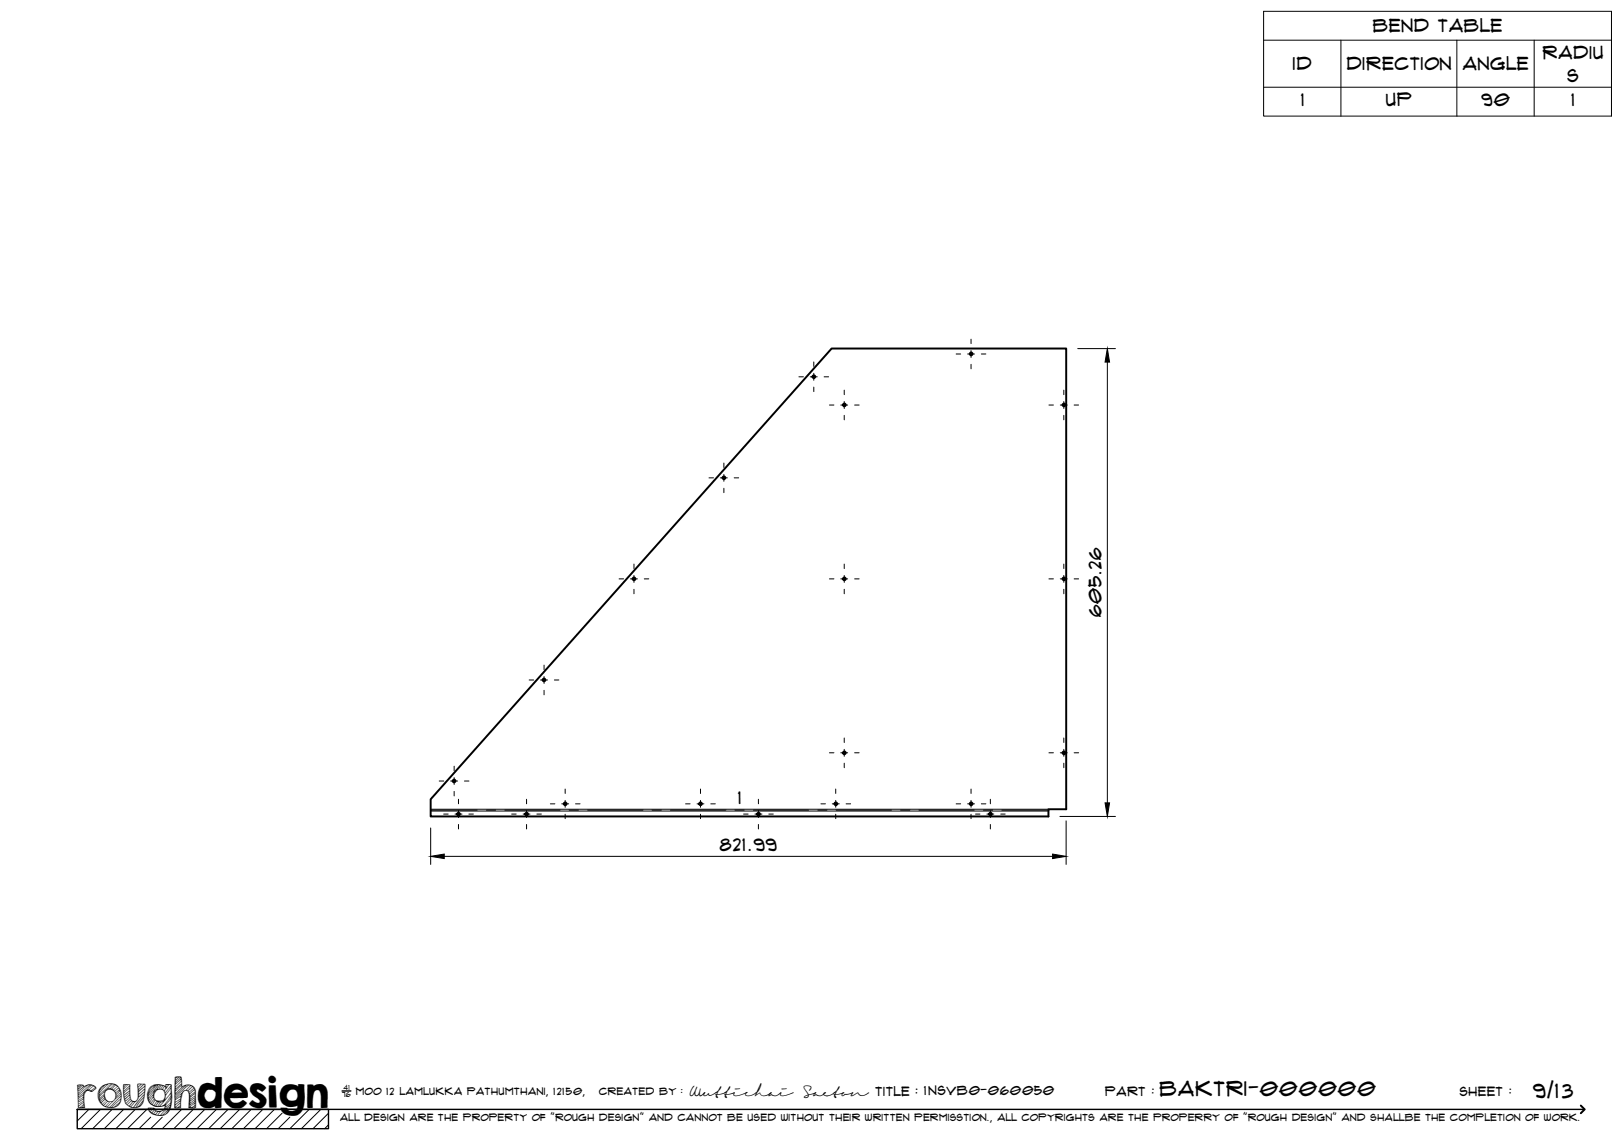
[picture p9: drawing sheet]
<svg xmlns="http://www.w3.org/2000/svg" width="420mm" height="297mm" viewBox="0 0 420 297" stroke-linecap="round" stroke-linejoin="round" font-family="sans-serif">
<!-- layer: Visible -->
<g fill="none" stroke="#000" stroke-width=".51">
<path d="M215.2 90.2h60.6v119.2h-4.5v1.9h-159.9v-4.5z"/>
<circle cx="210.6" cy="97.5" r=".35"/>
<circle cx="251.3" cy="91.6" r=".35"/>
<circle cx="218.5" cy="104.8" r=".35"/>
<circle cx="275.3" cy="104.8" r=".35"/>
<circle cx="187.3" cy="123.6" r=".35"/>
<circle cx="164" cy="149.8" r=".35"/>
<circle cx="218.5" cy="149.8" r=".35"/>
<circle cx="275.3" cy="149.8" r=".35"/>
<circle cx="140.7" cy="175.9" r=".35"/>
<circle cx="218.5" cy="194.8" r=".35"/>
<circle cx="275.3" cy="194.8" r=".35"/>
<circle cx="117.5" cy="202.1" r=".35"/>
<circle cx="118.6" cy="210.6" r=".35"/>
<circle cx="136.2" cy="210.6" r=".35"/>
<circle cx="146.2" cy="208" r=".35"/>
<circle cx="181.2" cy="208" r=".35"/>
<circle cx="196.2" cy="210.6" r=".35"/>
<circle cx="216.2" cy="208" r=".35"/>
<circle cx="251.3" cy="208" r=".35"/>
<circle cx="256.3" cy="210.6" r=".35"/>
</g>
<!-- layer: Bend Center -->
<g fill="none" stroke="#000" stroke-width=".26">
<path d="M111.4 209.6h12.1M125.8 209.6h2.4M130.6 209.6h14.3M147.3 209.6h2.3M152 209.6h14.3M168.7 209.6h2.4M173.5 209.6h14.3M190.1 209.6h2.4M194.9 209.6h14.3M211.6 209.6h2.4M216.3 209.6h14.3M233 209.6h2.4"/>
<path d="M237.8 209.6h14.3M254.4 209.6h2.4M259.2 209.6h12.1"/>
</g>
<!-- layer: Visible Narrow -->
<path d="M111.4 209.9h159.9M111.4 209.4h159.9" fill="none" stroke="#000" stroke-width=".26"/>
<!-- layer: TitleBlock -->
<path d="M20 287h65v5h-65zM20 287h390M88.5 282.3h2.3" fill="none" stroke="#000" stroke-width=".36"/>
<path d="M409 286.1l1 .9-1 1" fill="none" stroke="#000" stroke-width=".51"/>
<g fill="none" stroke="#000" stroke-width=".26">
<path d="M23 287l-3 3.1M26 287l-5 5M29 287l-5 5M32 287l-5 5M35 287l-5 5M38 287l-5 5M39 289.1l-3 2.9M42 289.1l-3 2.9M47 287l-5 5M50 287l-5 5M53 287l-5 5M56 287l-5 5"/>
<path d="M59 287l-5 5M62 287l-5 5M65 287l-5 5M68 287l-5 5M71 287l-5 5M73 288l-4 4M75 289.1l-3 2.9M80 287l-5 5M83 287l-5 5M85 288l-4 4M85 291l-1 1"/>
</g>
<!-- layer: Smart Centers -->
<g fill="none" stroke="#000" stroke-width=".26">
<path d="M206.7 97.5h1.2M209.6 97.5h1.8M210.5 93.6v1.2M210.5 96.6v1.8M213.2 97.5h1.2M247.4 91.6h1.1M250.3 91.6h1.8M251.2 87.8v1.1M251.2 90.7v1.8M251.2 94.3v1.1M253.9 91.6h1.2M187.3 119.8v1.2"/>
<path d="M210.5 100.2v1.1M214.6 104.8h1.2M217.5 104.8h1.8M218.4 101v1.1M218.4 103.9v1.8M218.4 107.5v1.1M221.1 104.8h1.2M271.4 104.8h1.1M274.3 104.8h1.8M275.2 101v1.1M275.2 103.9v1.8M275.2 107.5v1.1"/>
<path d="M277.9 104.8h1.2M183.4 123.6h1.2M186.4 123.6h1.8M187.3 122.8v1.7M187.3 126.3v1.2M189.9 123.6h1.2M160.2 149.8h1.1M163.1 149.8h1.8M164 146v1.1M164 148.9v1.8M164 152.5v1.1M166.7 149.8h1.2"/>
<path d="M214.6 149.8h1.2M217.5 149.8h1.8M218.4 146v1.1M218.4 148.9v1.8M218.4 152.5v1.1M221.1 149.8h1.2M271.4 149.8h1.1M274.3 149.8h1.8M275.2 146v1.1M275.2 148.9v1.8M275.2 152.5v1.1M277.9 149.8h1.2"/>
<path d="M136.9 175.9h1.2M139.8 175.9h1.8M140.8 172.1v1.2M140.8 175.1v1.7M140.8 178.6v1.2M143.4 175.9h1.2M117.5 198.3v1.1M214.6 194.8h1.2M217.5 194.8h1.8M218.4 191v1.1M218.4 193.9v1.8M218.4 197.5v1.1"/>
<path d="M221.1 194.8h1.2M271.4 194.8h1.1M274.3 194.8h1.8M275.2 191v1.1M275.2 193.9v1.8M275.2 197.5v1.1M277.9 194.8h1.2M113.6 202.1h1.2M114.8 210.6h1.2M116.6 202.1h1.8M117.5 201.2v1.8M117.5 204.8v1.1"/>
<path d="M117.7 210.6h1.8M118.6 206.8v1.2M118.6 209.7v1.8M118.6 213.3v1.2M120.2 202.1h1.1M121.3 210.6h1.2M132.4 210.6h1.1M135.3 210.6h1.8M136.2 206.8v1.2M136.2 209.7v1.8M136.2 213.3v1.2M138.9 210.6h1.2"/>
<path d="M142.4 208h1.2M145.3 208h1.8M146.2 204.2v1.1M146.2 207.1v1.8M146.2 210.7v1.1M148.9 208h1.2M177.4 208h1.1M180.3 208h1.8M181.2 204.2v1.1M181.2 207.1v1.8M181.2 210.7v1.1M183.9 208h1.2"/>
<path d="M192.4 210.6h1.1M195.3 210.6h1.8M196.2 206.8v1.2M196.2 209.7v1.8M196.2 213.3v1.2M198.9 210.6h1.2M212.4 208h1.2M215.3 208h1.8M216.2 204.2v1.1M216.2 207.1v1.8M216.2 210.7v1.1M218.9 208h1.2"/>
<path d="M247.4 208h1.1M250.3 208h1.8M251.2 204.2v1.1M251.2 207.1v1.8M251.2 210.7v1.1M252.4 210.6h1.1M253.9 208h1.2M255.3 210.6h1.8M256.2 206.8v1.2M256.2 209.7v1.8M256.2 213.3v1.2M258.9 210.6h1.2"/>
</g>
<!-- layer: FD_Dimensions -->
<path d="M278.8 90.2h9.8M286.5 93.7v114M111.4 214.2v9.5M274.2 211.3h14.4M275.8 212.4v11.3M114.9 221.6h157.4" fill="none" stroke="#000" stroke-width=".26"/>
<path d="M286.5 90.2l.6 3.5h-1.2zM285.9 207.7h1.2l-.6 3.6zM111.4 221.6l3.5-.6v1.2zM272.3 221l3.5 .6-3.5 .6z" fill="#000" stroke="#000" stroke-width=".26"/>
<!-- layer: Bend Tables -->
<path d="M326.9 2.9h90v27.1h-90zM326.9 10.4h90M346.9 10.4v19.6M376.9 10.4v19.6M396.9 10.4v19.6M326.9 22.6h90" fill="none" stroke="#000" stroke-width=".26"/>
<text font-size="9.7" x="19.9" y="286.8">roughdesign</text>
<g font-size="5.3">
<text x="300.1" y="283.6">BAKTRI-000000</text>
<text x="396.7" y="284">9/13</text>
</g>
<g font-size="4.6">
<text x="355.2" y="8.4">Bend Table</text>
<text x="399.1" y="15.3">Radiu</text>
<text x="334.6" y="18.2">ID</text>
<text x="348.4" y="18.2">Direction</text>
<text x="378.5" y="18.2">Angle</text>
<text x="405.5" y="21.1">s</text>
<text x="336.6" y="27.5">1</text>
<text x="358.7" y="27.5">Up</text>
<text x="383.3" y="27.5">90</text>
<text x="406.6" y="27.5">1</text>
<text x="285" y="159.7" transform="rotate(-90 285 159.7)">605.26</text>
<text x="191" y="208">1</text>
<text x="186.3" y="220.1">821.99</text>
</g>
<g font-size="3.4">
<text x="178.3" y="283.5">Wuttichai</text>
<text x="208.1" y="283.5">Saeton title : 1NSVB0-060050</text>
</g>
<g font-size="3.3">
<text x="286" y="283.5">Part :</text>
<text x="377.7" y="283.5">sheet :</text>
</g>
<g font-size="2.7">
<text x="92.1" y="283.3">moo 12 Lamlukka pathumthani, 12150,</text>
<text x="155" y="283.3">created by :</text>
</g>
<text font-size="2.6" x="88" y="290.1">all design are the property of &quot;rough design&quot; and cannot be used without their written permisstion., all copyrights are the properry of &quot;rough design&quot; and shallbe the completion of work.</text>
<g font-size="1.9">
<text x="88.5" y="283.9">76</text>
<text x="88.9" y="282.1">41</text>
</g>
</svg>
